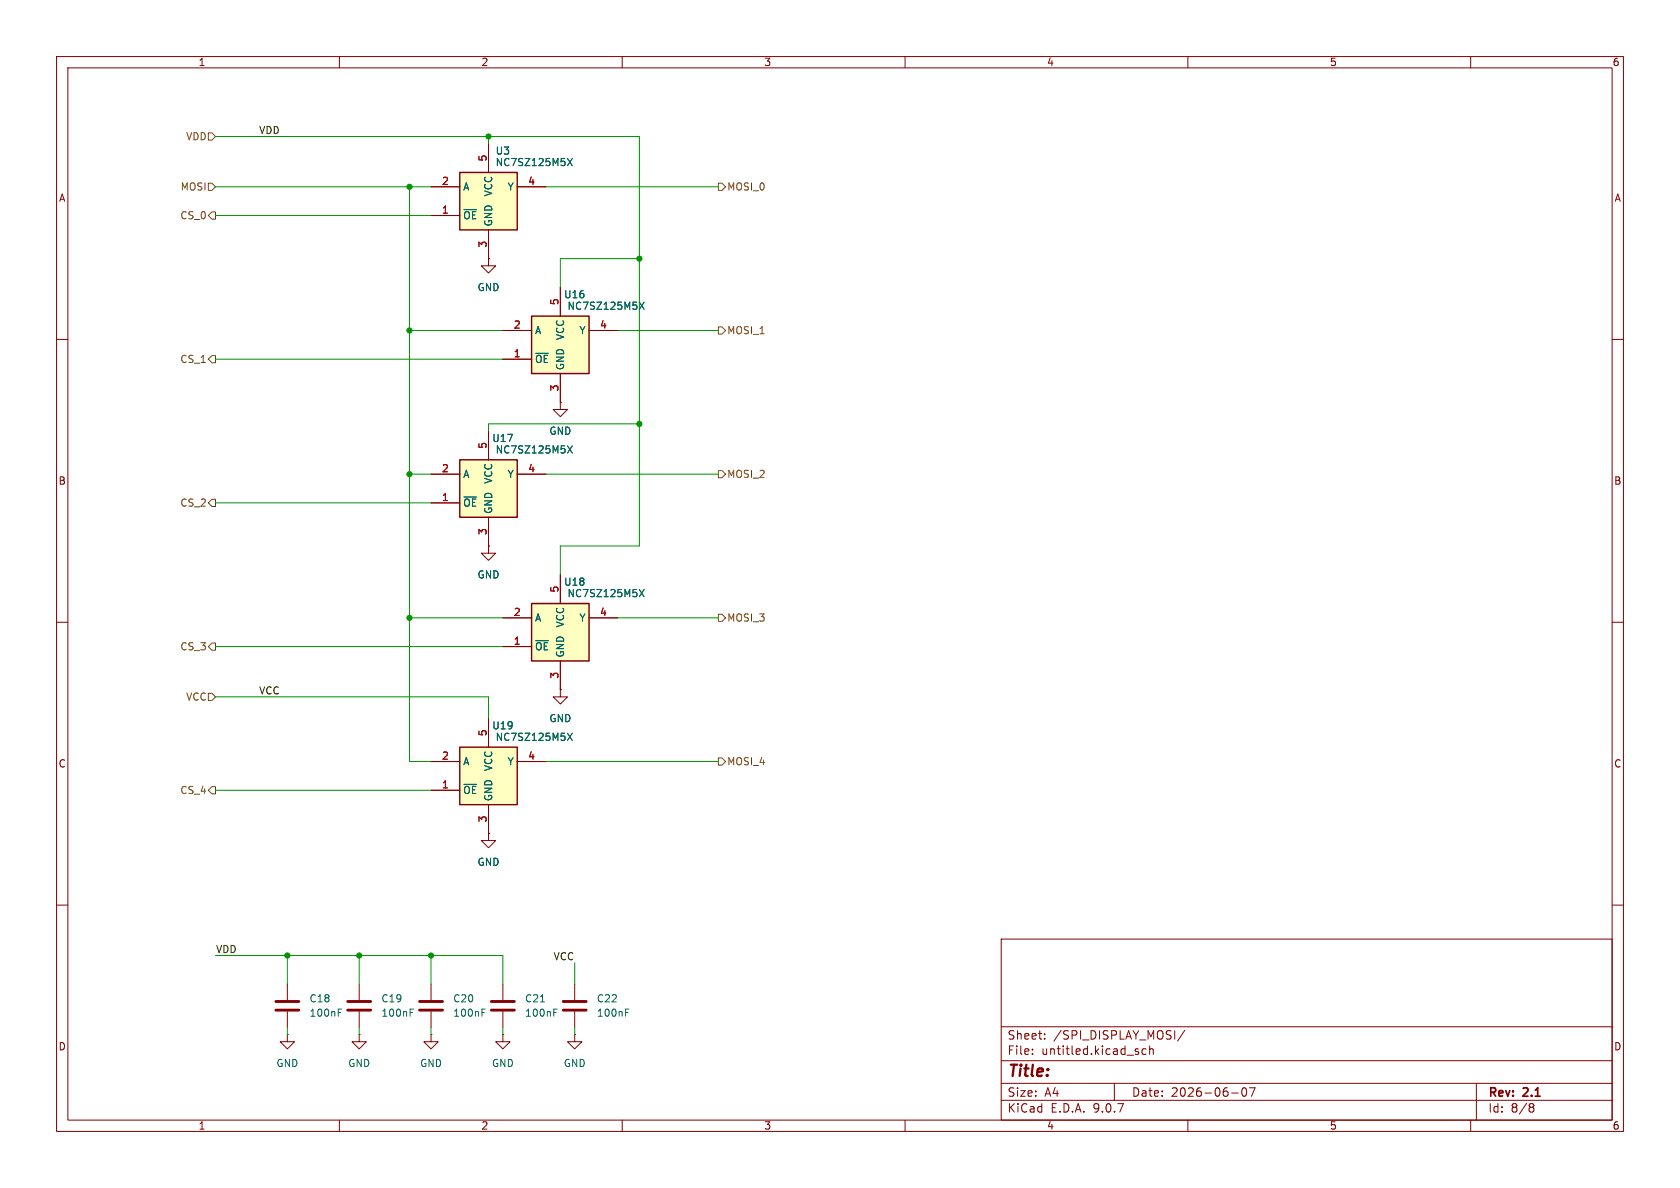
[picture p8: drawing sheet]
<svg xmlns="http://www.w3.org/2000/svg" width="297mm" height="210mm" viewBox="0 0 297 210" stroke-linecap="round" stroke-linejoin="round" font-family="sans-serif">
<g fill="none" stroke="#840000" stroke-width=".18">
<path d="M10 10h277v190h-277zM12 12h273v186h-273zM60 10v2M110 10v2M160 10v2M210 10v2M260 10v2M10 60h2M99.1 71.1v1.3h1.2l-1.2 1.3-1.3-1.3h1.3M99.1 71.1h.1M285 60h2M10 110h2"/>
<path d="M285 110h2M99.1 121.9v1.3h1.2l-1.2 1.3-1.3-1.3h1.3M99.1 121.9h.1M10 160h2M88.9 174v2.8M88.9 178.8v2.8M177 166h108v32h-108zM285 160h2M60 198v2M110 198v2M160 198v2M177 194.5h108"/>
<path d="M177 191.5h108M177 187.5h108M177 181.5h108M182.5 186.3v.1M182.5 185.5v.1M184.7 183.6v.1M184.7 182.8v.1M197 191.5v3M201.2 186v.3M202.6 185.5l-.4-.1-.3 .3v.4l.1 .2h.6M203.2 185.5l.3-.1 .3 .1 .1 .9M203.2 184.9v1.5"/>
<path d="M209.5 182.1l-1.3 2M210 198v2M217.7 193.2h1.2M219.7 192.4l.2-.1a.81 .81 0 0 1 .6 .6 .81 .81 0 0 1-.3 .8l-.2 .1a.81 .81 0 0 1-.3-1.4zM220.9 192.3h1l-.7 1.5M260 198v2M261 191.5v6.5M270.6 195.1l.4 .1 .2 .2-.3 .3M270.6 195.7h.3M270.9 195.7l.2 .2 .1 .4-.2 .2-.4 .1"/>
</g>
<path d="M86.9 177h4M86.9 178.6h4" fill="none" stroke="#840000" stroke-width=".51"/>
<path d="M95.5 177.1h.8M97.9 179h.4M97.9 178.4h.6" fill="none" stroke="#006464" stroke-width=".18"/>
<path d="M94 55.9h10.1v10.1h-10.1z" fill="#ffffc2"/>
<path d="M94 55.9h10.1v10.1h-10.1z" fill="none" stroke="#840000" stroke-width=".25"/>
<path d="M88.9 58.4h5.1M99.1 50.8v5.1M104.1 58.4h5.1M88.9 63.5h5.1M99.1 66v5.1M101.6 174v2.8M101.6 178.8v2.8M88.9 182.9v1.3h1.3l-1.3 1.2-1.3-1.2h1.3M88.9 182.9h.1" fill="none" stroke="#840000" stroke-width=".18"/>
<path d="M113 53.4l.9 1.3M113.9 53.4l-.9 1.3M110.6 179h.4M110.6 178.4h.6" fill="none" stroke="#006464" stroke-width=".18"/>
<path d="M99.6 177h4M99.6 178.6h4" fill="none" stroke="#840000" stroke-width=".51"/>
<path d="M81.3 30.5h10.1v10.1h-10.1z" fill="#ffffc2"/>
<path d="M81.3 30.5h10.1v10.1h-10.1z" fill="none" stroke="#840000" stroke-width=".25"/>
<path d="M76.2 33h5.1M76.2 38.1h5.1M86.4 25.4v5.1M91.4 33h5.1M86.4 40.6v5.1" fill="none" stroke="#840000" stroke-width=".18"/>
<path d="M100.3 28l.9 1.3M101.2 28l-.9 1.3" fill="none" stroke="#006464" stroke-width=".18"/>
<path d="M81.3 81.3h10.1v10.1h-10.1z" fill="#ffffc2"/>
<path d="M81.3 81.3h10.1v10.1h-10.1z" fill="none" stroke="#840000" stroke-width=".25"/>
<g fill="none" stroke="#840000" stroke-width=".18">
<path d="M86.4 45.7v1.3h1.2l-1.2 1.3-1.3-1.3h1.3M86.4 45.7h.1M86.4 76.2v5.1M76.2 83.8h5.1M76.2 88.9h5.1M86.4 96.5v1.3h1.2l-1.2 1.3-1.3-1.3h1.3M86.4 96.5h.1M86.4 91.4v5.1M91.4 83.8h5.1M86.4 147.3v1.3h1.2l-1.2 1.3-1.3-1.3h1.3M86.4 147.3h.1M63.5 174v2.8"/>
<path d="M63.5 178.8v2.8M76.2 174v2.8M76.2 178.8v2.8M50.8 182.9v1.3h1.3l-1.3 1.2-1.3-1.2h1.3M50.8 182.9h.1M63.5 182.9v1.3h1.3l-1.3 1.2-1.3-1.2h1.3M63.5 182.9h.1M76.2 182.9v1.3h1.3l-1.3 1.2-1.3-1.2h1.3M76.2 182.9h.1M101.6 182.9v1.3h1.3l-1.3 1.2-1.3-1.2h1.3M101.6 182.9h.1"/>
</g>
<path d="M100.3 78.8l.9 1.3M101.2 78.8l-.9 1.3M72.5 179h.4M72.5 178.4h.6M85.2 179h.4M85.2 178.4h.6" fill="none" stroke="#006464" stroke-width=".18"/>
<path d="M61.5 177h4M61.5 178.6h4M74.2 177h4M74.2 178.6h4" fill="none" stroke="#840000" stroke-width=".51"/>
<path d="M81.3 132.1h10.1v10.1h-10.1z" fill="#ffffc2"/>
<path d="M81.3 132.1h10.1v10.1h-10.1z" fill="none" stroke="#840000" stroke-width=".25"/>
<path d="M76.2 134.6h5.1M76.2 139.7h5.1M86.4 127v5.1M91.4 134.6h5.1M86.4 142.2v5.1M50.8 174v2.8M50.8 178.8v2.8" fill="none" stroke="#840000" stroke-width=".18"/>
<path d="M100.3 129.6l.9 1.3M101.2 129.6l-.9 1.3M59.8 179h.4M59.8 178.4h.6" fill="none" stroke="#006464" stroke-width=".18"/>
<path d="M48.8 177h4M48.8 178.6h4" fill="none" stroke="#840000" stroke-width=".51"/>
<path d="M94 106.7h10.1v10.1h-10.1z" fill="#ffffc2"/>
<path d="M94 106.7h10.1v10.1h-10.1z" fill="none" stroke="#840000" stroke-width=".25"/>
<g fill="none" stroke="#840000" stroke-width=".18">
<path d="M76.2 33h5.1M76.2 38.1h5.1M86.4 25.4v5.1M91.4 33h5.1M86.4 45.7h.1M86.4 40.6v5.1M88.9 58.4h5.1M99.1 50.8v5.1M104.1 58.4h5.1M86.4 76.2v5.1M88.9 63.5h5.1M99.1 71.1h.1"/>
<path d="M99.1 66v5.1M76.2 83.8h5.1M76.2 88.9h5.1M86.4 96.5h.1M86.4 91.4v5.1M91.4 83.8h5.1M88.9 109.2h5.1M88.9 114.3h5.1M99.1 101.6v5.1M99.1 116.8v5.1M104.1 109.2h5.1M76.2 134.6h5.1"/>
<path d="M76.2 139.7h5.1M86.4 127v5.1M91.4 134.6h5.1M99.1 121.9h.1M86.4 147.3h.1M86.4 142.2v5.1"/>
</g>
<path d="M100.3 28l.9 1.3M101.2 28l-.9 1.3M113 53.4l.9 1.3M113.9 53.4l-.9 1.3M100.3 78.8l.9 1.3M101.2 78.8l-.9 1.3M113 104.2l.9 1.3M113.9 104.2l-.9 1.3M100.3 129.6l.9 1.3M101.2 129.6l-.9 1.3" fill="none" stroke="#006464" stroke-width=".18"/>
<g fill="none" stroke="#725600" stroke-width=".18">
<path d="M36.8 23.5h.7l.6 .6-.6 .7h-.7zM36.8 32.4h.7l.6 .6-.6 .7h-.7zM37.5 37.5h.6v1.2h-.6l-.7-.6zM127 32.4h.6l.7 .6-.7 .7h-.6zM127 57.8h.6l.7 .6-.7 .7h-.6zM37.5 62.9h.6v1.2h-.6l-.7-.6zM37.5 88.3h.6v1.2h-.6l-.7-.6zM127 83.2h.6l.7 .6-.7 .7h-.6zM37.5 113.7h.6v1.2h-.6l-.7-.6zM127 108.6h.6l.7 .6-.7 .7h-.6zM36.8 122.6h.7l.6 .6-.6 .6h-.7zM37.5 139.1h.6v1.2h-.6l-.7-.6z"/>
<path d="M127 134h.6l.7 .6-.7 .7h-.6z"/>
</g>
<g fill="none" stroke="#009600" stroke-width=".18">
<path d="M38.1 24.1h74.9v72.4h-13.9v5.1M38.1 33h38.1M38.1 38.1h38.1M72.4 33v101.6h3.8M86.4 24.1v1.3M96.5 33h30.5M72.4 58.4h16.5M109.2 58.4h17.8M113 45.7h-13.9v5.1M38.1 63.5h50.8M113 74.9h-26.6v1.3M38.1 88.9h38.1"/>
<path d="M72.4 83.8h3.8M96.5 83.8h30.5M38.1 114.3h50.8M72.4 109.2h16.5M109.2 109.2h17.8M38.1 123.2h48.3v3.8M38.1 139.7h38.1M96.5 134.6h30.5M38.1 168.9h50.8v5.1M50.8 168.9v5.1M63.5 168.9v5.1M76.2 168.9v5.1"/>
<path d="M101.6 170.2v3.8M50.8 181.6v1.3M63.5 181.6v1.3M76.2 181.6v1.3M88.9 181.6v1.3M101.6 181.6v1.3"/>
</g>
<g fill="#009600" stroke="#009600" stroke-width=".18">
<circle cx="113" cy="74.9" r=".46"/>
<circle cx="72.4" cy="58.4" r=".46"/>
<circle cx="86.4" cy="24.1" r=".46"/>
<circle cx="72.4" cy="33" r=".46"/>
<circle cx="113" cy="45.7" r=".46"/>
<circle cx="72.4" cy="83.8" r=".46"/>
<circle cx="72.4" cy="109.2" r=".46"/>
<circle cx="63.5" cy="168.9" r=".46"/>
<circle cx="76.2" cy="168.9" r=".46"/>
<circle cx="50.8" cy="168.9" r=".46"/>
</g>
<text font-size="2.8" fill="#840000" x="178" y="190.9">Title:</text>
<g font-size="2.1" fill="#840000">
<text x="178" y="184">Sheet:</text>
<text x="186.2" y="184">/SPI_DISPLAY_MOSI/</text>
<text x="178" y="186.7">File:</text>
<text x="184.1" y="186.7">untitled.kicad_sch</text>
<text x="178" y="196.9">KiCad</text>
<text x="178" y="194.1">Size:</text>
<text x="184.7" y="194.1">A4</text>
<text x="185.7" y="196.9">E.D.A.</text>
<text x="193.3" y="196.9">9.0.7</text>
<text x="200" y="194.1">Date:</text>
<text x="207" y="194.1">2026-06-07</text>
<text x="263" y="194.3">Rev:</text>
<text x="263" y="196.9">Id:</text>
<text x="267.1" y="196.9">8/8</text>
<text x="269.4" y="194.3">2.1</text>
</g>
<g font-size="1.8" fill="#840000">
<text x="35" y="11.9">1</text>
<text x="85" y="11.9">2</text>
<text x="135" y="11.9">3</text>
<text x="185" y="11.9">4</text>
<text x="235" y="11.9">5</text>
<text x="285" y="11.9">6</text>
<text x="10.3" y="35.9">A</text>
<text x="285.3" y="35.9">A</text>
<text x="10.3" y="85.9">B</text>
<text x="285.3" y="85.9">B</text>
<text x="10.3" y="135.9">C</text>
<text x="285.3" y="135.9">C</text>
<text x="10.3" y="185.9">D</text>
<text x="285.3" y="185.9">D</text>
<text x="35" y="199.9">1</text>
<text x="85" y="199.9">2</text>
<text x="135" y="199.9">3</text>
<text x="185" y="199.9">4</text>
<text x="235" y="199.9">5</text>
<text x="285" y="199.9">6</text>
</g>
<g font-size="1.8" fill="#0f0f0f">
<text x="45.7" y="23.8">VDD</text>
<text x="45.7" y="122.8">VCC</text>
<text x="38.1" y="168.6">VDD</text>
<text x="97.8" y="169.8">VCC</text>
</g>
<g font-size="1.8" fill="#725600">
<text x="32.8" y="25">VDD</text>
<text x="31.8" y="33.9">MOSI</text>
<text x="128.5" y="33.9">MOSI_0</text>
<text x="31.8" y="39">CS_0</text>
<text x="128.5" y="59.3">MOSI_1</text>
<text x="31.8" y="64.4">CS_1</text>
<text x="31.8" y="89.8">CS_2</text>
<text x="128.5" y="84.7">MOSI_2</text>
<text x="128.5" y="110.1">MOSI_3</text>
<text x="31.8" y="115.2">CS_3</text>
<text x="32.8" y="124.1">VCC</text>
<text x="128.5" y="135.5">MOSI_4</text>
<text x="31.8" y="140.6">CS_4</text>
</g>
<g font-size="1.8" fill="#a90000">
<text x="86.1" y="28.6" transform="rotate(-90 86.1 28.6)">5</text>
<text x="78" y="32.8">2</text>
<text x="93.3" y="32.8">4</text>
<text x="78" y="37.8">1</text>
<text x="86.1" y="43.9" transform="rotate(-90 86.1 43.9)">3</text>
<text x="90.7" y="58.2">2</text>
<text x="98.8" y="54" transform="rotate(-90 98.8 54)">5</text>
<text x="106" y="58.2">4</text>
<text x="90.7" y="63.2">1</text>
<text x="98.8" y="69.3" transform="rotate(-90 98.8 69.3)">3</text>
<text x="78" y="83.6">2</text>
<text x="86.1" y="79.4" transform="rotate(-90 86.1 79.4)">5</text>
<text x="93.3" y="83.6">4</text>
<text x="78" y="88.6">1</text>
<text x="86.1" y="94.7" transform="rotate(-90 86.1 94.7)">3</text>
<text x="98.8" y="104.8" transform="rotate(-90 98.8 104.8)">5</text>
<text x="90.7" y="109">2</text>
<text x="106" y="109">4</text>
<text x="90.7" y="114">1</text>
<text x="98.8" y="120.1" transform="rotate(-90 98.8 120.1)">3</text>
<text x="86.1" y="130.2" transform="rotate(-90 86.1 130.2)">5</text>
<text x="78" y="134.4">2</text>
<text x="93.3" y="134.4">4</text>
<text x="78" y="139.4">1</text>
<text x="86.1" y="145.5" transform="rotate(-90 86.1 145.5)">3</text>
</g>
<g font-size="1.8" fill="#006464">
<text x="87.5" y="29.6">NC7SZ125M5X</text>
<text x="87.5" y="27.5">U3</text>
<text x="81.8" y="33.9">A</text>
<text x="87.2" y="34.8" transform="rotate(-90 87.2 34.8)">VCC</text>
<text x="89.6" y="33.9">Y</text>
<text x="81.8" y="39">~{OE}</text>
<text x="87.2" y="40.1" transform="rotate(-90 87.2 40.1)">GND</text>
<text x="84.3" y="51.7">GND</text>
<text x="99.6" y="52.9">U16</text>
<text x="94.5" y="59.3">A</text>
<text x="100.2" y="55">NC7SZ125M5X</text>
<text x="102.3" y="59.3">Y</text>
<text x="94.5" y="64.4">~{OE}</text>
<text x="99.9" y="65.5" transform="rotate(-90 99.9 65.5)">GND</text>
<text x="99.9" y="60.2" transform="rotate(-90 99.9 60.2)">VCC</text>
<text x="97" y="77.1">GND</text>
<text x="86.9" y="78.3">U17</text>
<text x="87.5" y="80.4">NC7SZ125M5X</text>
<text x="81.8" y="84.7">A</text>
<text x="81.8" y="89.8">~{OE}</text>
<text x="87.2" y="85.6" transform="rotate(-90 87.2 85.6)">VCC</text>
<text x="89.6" y="84.7">Y</text>
<text x="87.2" y="90.9" transform="rotate(-90 87.2 90.9)">GND</text>
<text x="84.3" y="102.5">GND</text>
<text x="99.6" y="103.7">U18</text>
<text x="100.2" y="105.8">NC7SZ125M5X</text>
<text x="94.5" y="110.1">A</text>
<text x="99.9" y="111" transform="rotate(-90 99.9 111)">VCC</text>
<text x="102.3" y="110.1">Y</text>
<text x="94.5" y="115.2">~{OE}</text>
<text x="99.9" y="116.3" transform="rotate(-90 99.9 116.3)">GND</text>
<text x="86.9" y="129.1">U19</text>
<text x="87.5" y="131.2">NC7SZ125M5X</text>
<text x="97" y="127.9">GND</text>
<text x="81.8" y="135.5">A</text>
<text x="87.2" y="136.4" transform="rotate(-90 87.2 136.4)">VCC</text>
<text x="89.6" y="135.5">Y</text>
<text x="81.8" y="140.6">~{OE}</text>
<text x="87.2" y="141.7" transform="rotate(-90 87.2 141.7)">GND</text>
<text x="84.3" y="153.3">GND</text>
<text x="54.6" y="179.9">100nF</text>
<text x="54.6" y="177.4">C18</text>
<text x="67.3" y="179.9">100nF</text>
<text x="67.3" y="177.4">C19</text>
<text x="80" y="179.9">100nF</text>
<text x="80" y="177.4">C20</text>
<text x="92.7" y="179.9">100nF</text>
<text x="92.7" y="177.4">C21</text>
<text x="105.4" y="179.9">100nF</text>
<text x="105.4" y="177.4">C22</text>
<text x="48.8" y="188.8">GND</text>
<text x="61.5" y="188.8">GND</text>
<text x="74.2" y="188.8">GND</text>
<text x="86.9" y="188.8">GND</text>
<text x="99.6" y="188.8">GND</text>
</g>
</svg>
